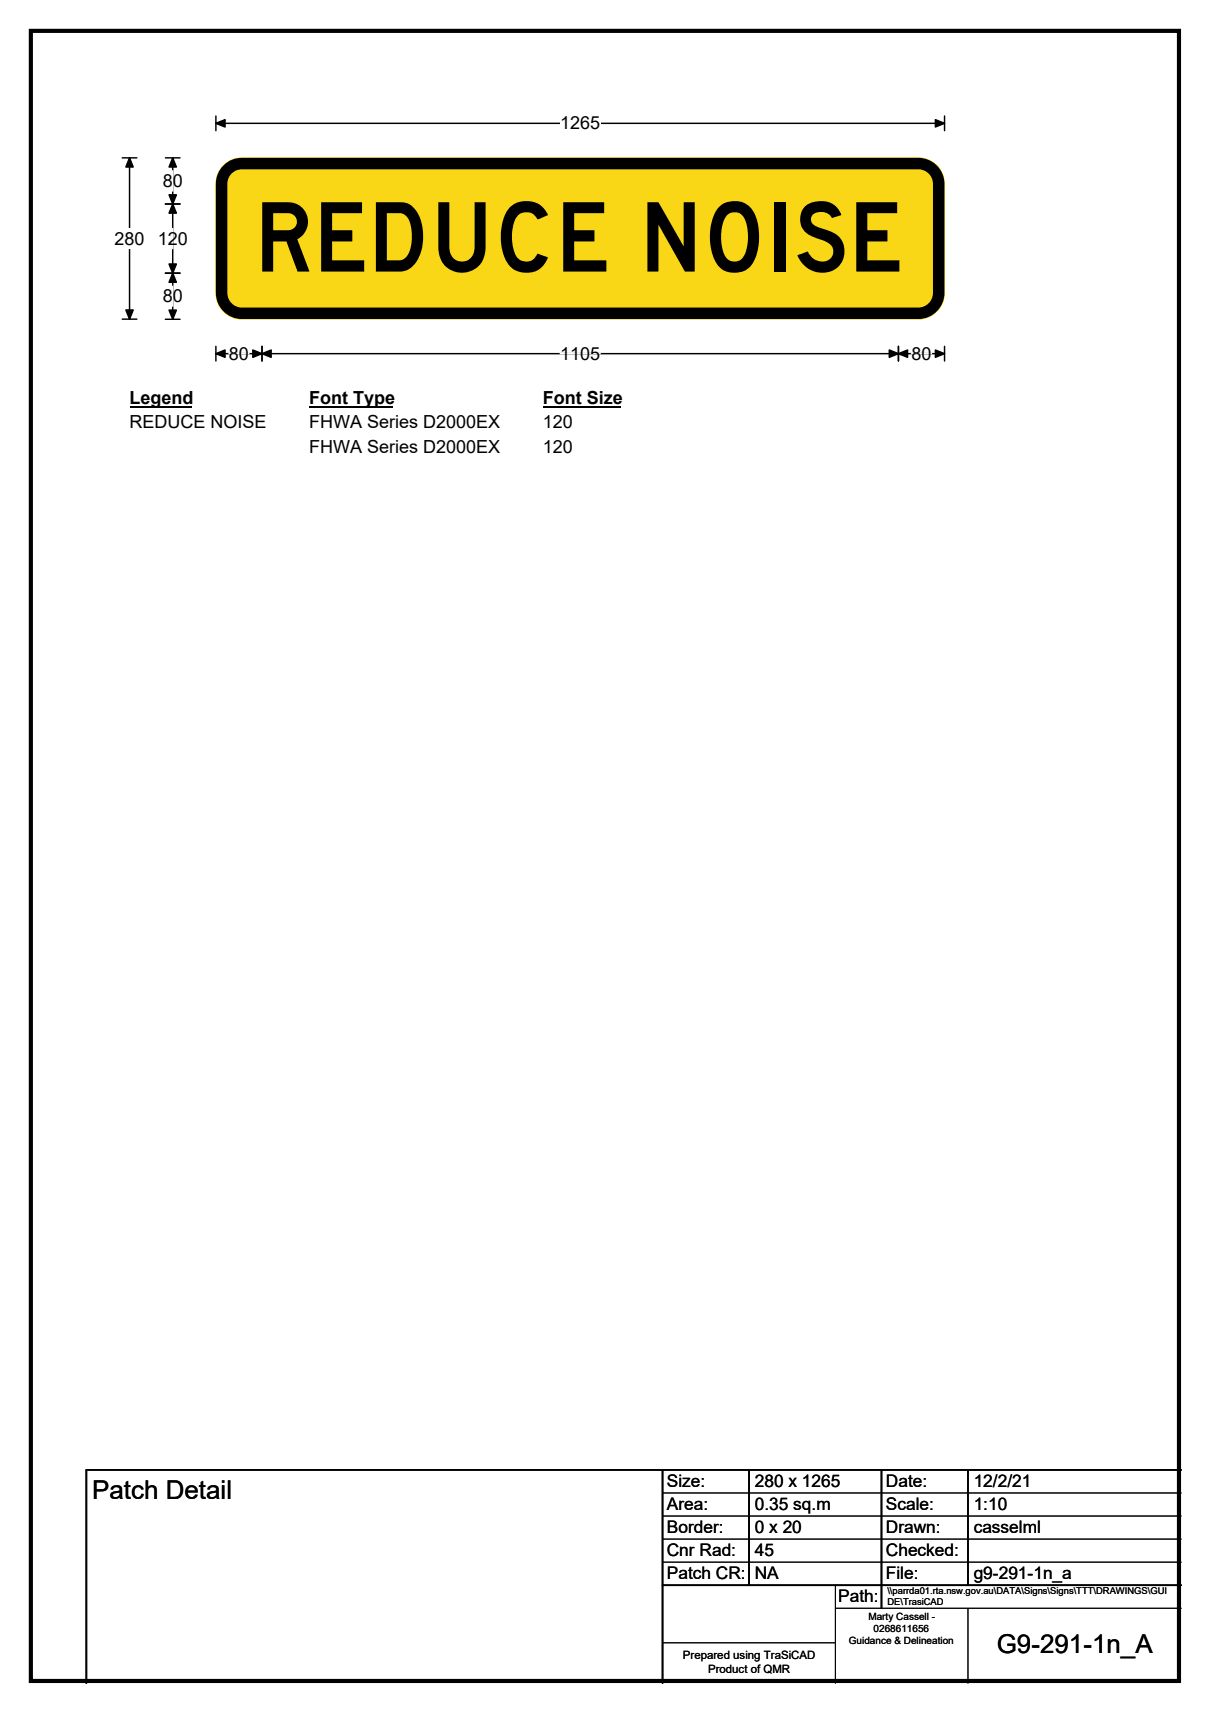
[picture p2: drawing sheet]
<svg xmlns="http://www.w3.org/2000/svg" width="210mm" height="297mm" viewBox="0 0 210 297" stroke-linecap="round" stroke-linejoin="round" font-family="sans-serif">
<path d="M5.4 5.4h199.2v286.3h-199.2z" fill="none" stroke="#000" stroke-width=".72"/>
<path d="M37.5 21.4h126.4M37.5 20.1v2.6M163.9 20.1v2.6" fill="none" stroke="#000" stroke-width=".25"/>
<path d="M37.5 21.4l1.6-.6v1.2zM162.3 20.8l1.6 .6-1.6 .6z" fill="#000" stroke="#000" stroke-width=".25"/>
<path d="M97.2 19.7h7v3.5h-7z" fill="#fff"/>
<path d="M21.2 27.4h2.5M22.5 27.4v28M21.2 55.4h2.5M37.5 61.4h126.4M37.5 60.1v2.5M45.5 60.1v2.5M155.9 60.1v2.5M163.9 60.1v2.5" fill="none" stroke="#000" stroke-width=".25"/>
<path d="M22.5 27.4l.6 1.6h-1.3zM21.8 53.8h1.3l-.6 1.6zM37.5 61.4l1.6-.7v1.3zM45.5 61.4l1.6-.7v1.3zM43.9 60.7l1.6 .7-1.6 .6zM154.3 60.7l1.6 .7-1.6 .6zM155.9 61.4l1.6-.7v1.3zM162.3 60.7l1.6 .7-1.6 .6z" fill="#000" stroke="#000" stroke-width=".25"/>
<path d="M39.7 61.4h3.5M97.2 61.4h7M158.2 61.4h3.4" fill="none" stroke="#fff" stroke-width=".25"/>
<path d="M19.9 39.6h5.2v3.5h-5.2z" fill="#fff"/>
<path d="M28.7 35.4h2.5M28.7 27.4h2.5M30 27.4v28M28.7 47.4h2.5M28.7 55.4h2.5" fill="none" stroke="#000" stroke-width=".25"/>
<path d="M30 35.4l.6 1.6h-1.3zM30 27.4l.6 1.6h-1.3zM29.3 33.8h1.3l-.6 1.6zM29.3 45.8h1.3l-.6 1.6zM30 47.4l.6 1.6h-1.3zM29.3 53.8h1.3l-.6 1.6z" fill="#000" stroke="#000" stroke-width=".25"/>
<path d="M30 29.6v3.5M30 39.6v3.5M30 49.7v3.4" fill="none" stroke="#fff" stroke-width=".25"/>
<path d="M22.5 67.4h10.7v3.4h-10.7z" fill="#fff"/>
<path d="M22.5 70.6h10.7" fill="none" stroke="#000" stroke-width=".32"/>
<path d="M53.6 67.4h14.5v3.4h-14.5z" fill="#fff"/>
<path d="M53.6 70.6h14.5" fill="none" stroke="#000" stroke-width=".32"/>
<path d="M94.2 67.4h13.5v3.4h-13.5z" fill="#fff"/>
<path d="M94.2 70.6h13.5" fill="none" stroke="#000" stroke-width=".32"/>
<g fill="#fff">
<path d="M22.5 71.5h23.6v3.5h-23.6z"/>
<path d="M53.6 71.5h33.1v3.5h-33.1z"/>
<path d="M94.2 71.5h5.2v3.5h-5.2z"/>
<path d="M53.6 75.7h33.1v3.5h-33.1z"/>
<path d="M94.2 75.7h5.2v3.5h-5.2z"/>
</g>
<path d="M38.5 29a4.5 4.5 0 0 1 3.5-1.6h117.4a4.5 4.5 0 0 1 4.5 4.5v19a4.5 4.5 0 0 1-4.5 4.5h-117.4a4.5 4.5 0 0 1-4.5-4.5v-19a4.5 4.5 0 0 1 1-2.9z" fill-rule="evenodd" fill="#fad716" stroke="#fad716" stroke-width=".17"/>
<path d="M39.5 29.4a3.5 3.5 0 0 1 2.5-1h117.4a3.5 3.5 0 0 1 3.5 3.5v18.9a3.5 3.5 0 0 1-3.5 3.6h-117.4a3.5 3.5 0 0 1-3.5-3.6v-18.9a3.5 3.5 0 0 1 1-2.5z" fill="none" stroke="#000" stroke-width="2"/>
<path d="M115 255v37M130 255v20M153 255v24M168 255v20M205 255h-190v37M115 275h90" fill="none" stroke="#000" stroke-width=".3"/>
<path d="M115 259h90M115 263h90M115 267h90M115 271h90M145 279h60M145 275v17M168 279v13M115 285h30" fill="none" stroke="#000" stroke-width=".17"/>
<text font-size="16.7" x="44.1" y="47.1">REDUCE NOISE</text>
<g font-size="4.5">
<text x="16" y="260.1">Patch Detail</text>
<text x="173" y="286.9">G9-291-1n_A</text>
</g>
<g font-size="3.1">
<text x="97.2" y="22.5">1265</text>
<text x="28.2" y="32.4">80</text>
<text x="19.9" y="42.4">280</text>
<text x="27.4" y="42.4">120</text>
<text x="28.2" y="52.5">80</text>
<text x="39.7" y="62.4">80</text>
<text x="97.2" y="62.4">1105</text>
<text x="158.2" y="62.4">80</text>
<text x="22.5" y="70.2">Legend</text>
<text x="53.6" y="70.2">Font Type</text>
<text x="94.2" y="70.2">Font Size</text>
<text x="22.5" y="74.3">REDUCE NOISE</text>
<text x="53.6" y="74.3">FHWA Series D2000EX</text>
<text x="94.2" y="74.3">120</text>
<text x="53.6" y="78.5">FHWA Series D2000EX</text>
<text x="94.2" y="78.5">120</text>
</g>
<g font-size="3">
<text x="115.7" y="258">Size:</text>
<text x="131" y="258">280 x 1265</text>
<text x="153.7" y="258">Date:</text>
<text x="169" y="258">12/2/21</text>
<text x="115.7" y="262">Area:</text>
<text x="131" y="262">0.35 sq.m</text>
<text x="153.7" y="262">Scale:</text>
<text x="169" y="262">1:10</text>
<text x="115.7" y="266">Border:</text>
<text x="115.7" y="270">Cnr Rad:</text>
<text x="131" y="266">0 x 20</text>
<text x="131" y="270">45</text>
<text x="153.7" y="266">Drawn:</text>
<text x="153.7" y="270">Checked:</text>
<text x="169" y="266">casselml</text>
<text x="115.7" y="274">Patch CR:</text>
<text x="131" y="274">NA</text>
<text x="153.7" y="274">File:</text>
<text x="169" y="274">g9-291-1n_a</text>
<text x="145.5" y="278">Path:</text>
</g>
<g font-size="2">
<text x="118.5" y="287.8">Prepared using TraSiCAD</text>
<text x="122.9" y="290.2">Product of QMR</text>
</g>
<g font-size="1.7">
<text x="150.7" y="281.1">Marty Cassell -</text>
<text x="147.3" y="285.2">Guidance &amp; Delineation</text>
<text x="151.6" y="283.1">0268611656</text>
</g>
<g font-size="1.6">
<text x="154" y="276.6">\\parrda01.rta.nsw.gov.au\DATA\Signs\Signs\TTT\DRAWINGS\GUI</text>
<text x="154" y="278.5">DE\TrasiCAD</text>
</g>
</svg>
